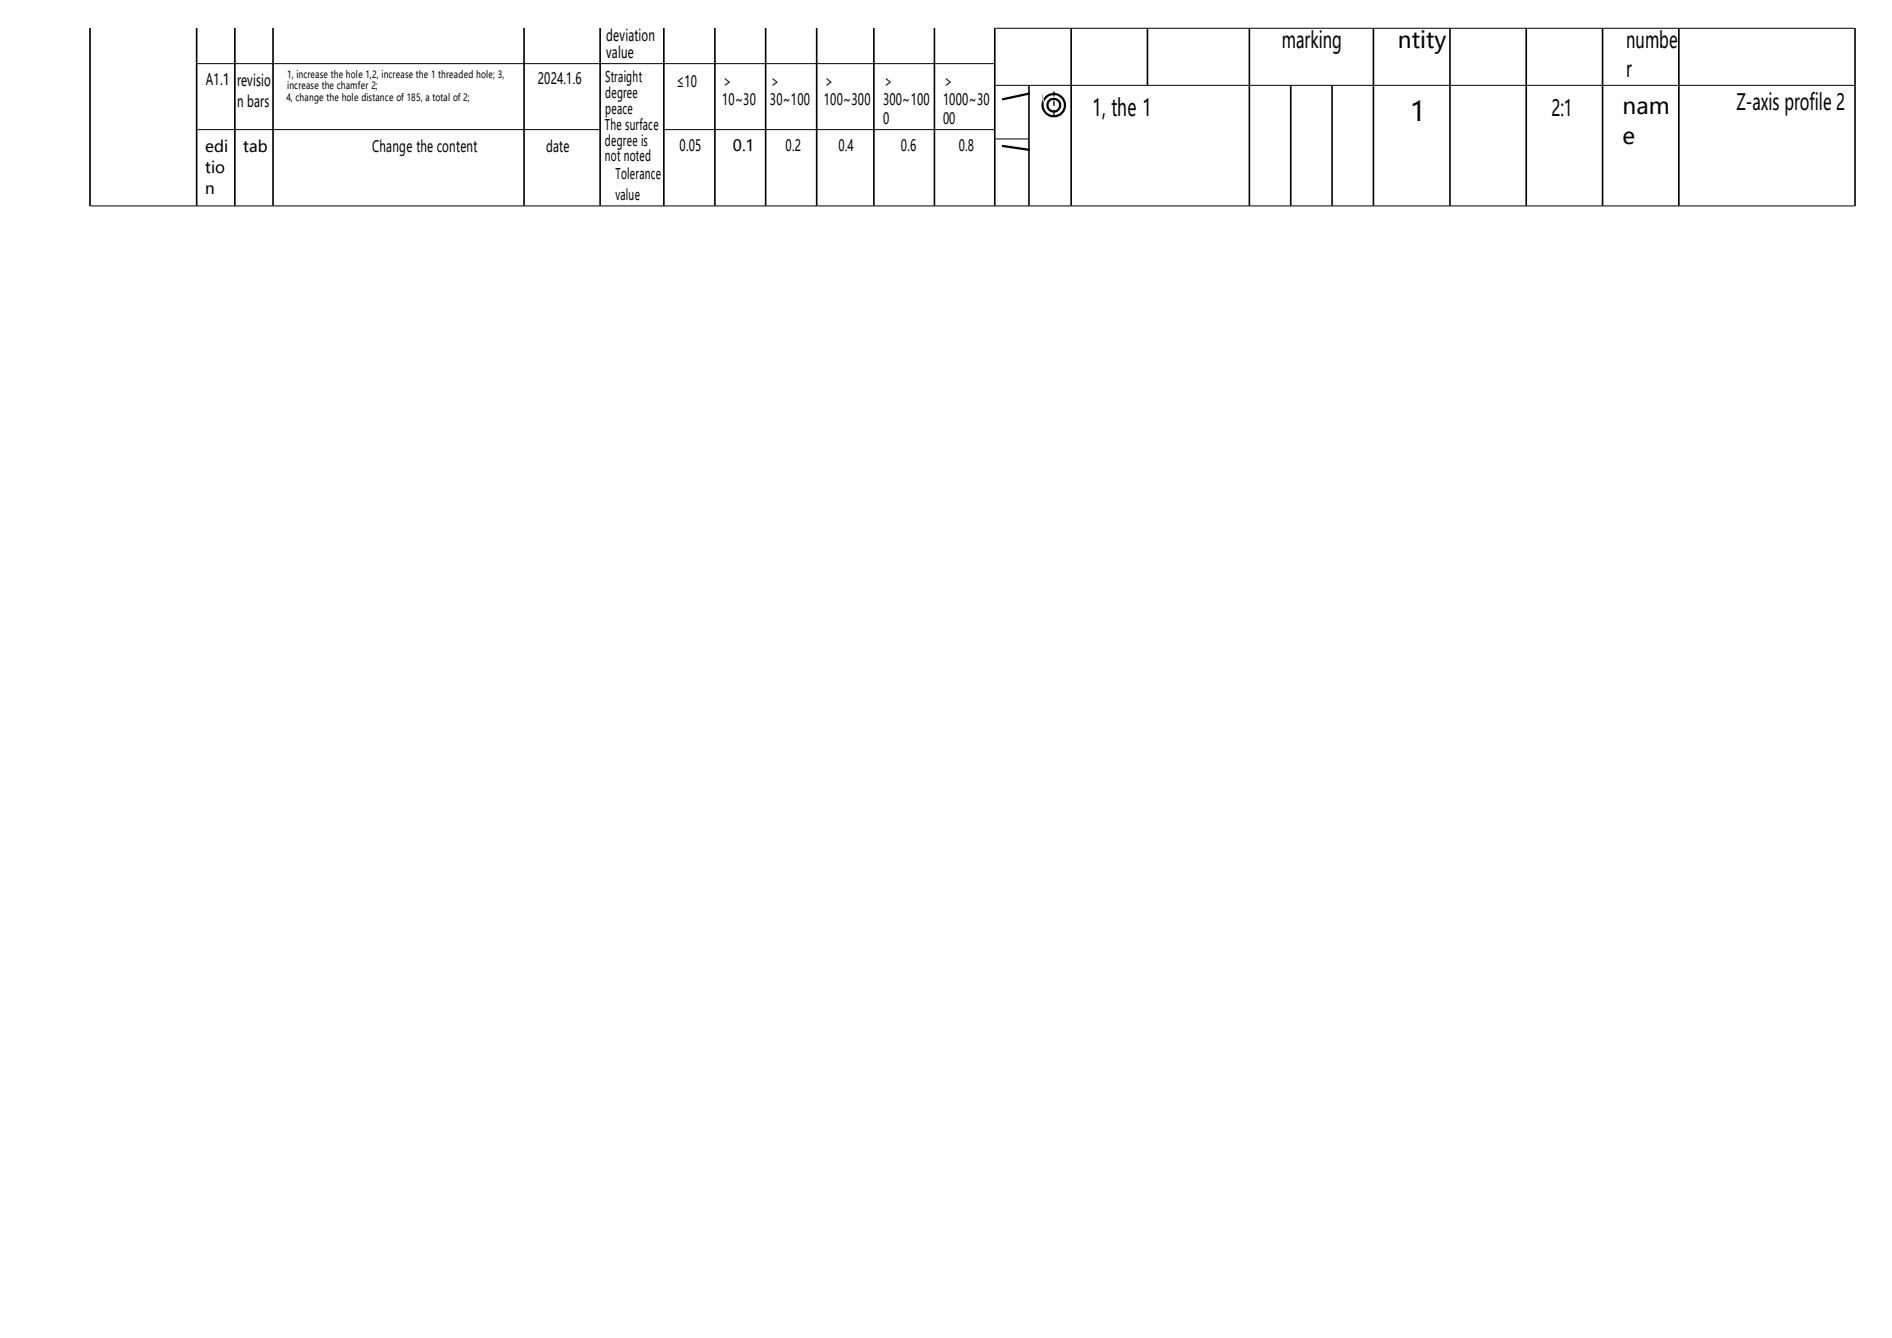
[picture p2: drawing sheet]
<svg xmlns="http://www.w3.org/2000/svg" width="297mm" height="210mm" viewBox="0 0 297 210" stroke-linecap="round" stroke-linejoin="round" font-family="sans-serif">
<g fill="#000">
<path d="M157.3 15.5l4.2-1a.17 .17 0 0 1 .2 .2 .17 .17 0 0 1-.1 .2l-4.1 .8a.17 .17 0 0 1-.2 0 .17 .17 0 0 1 0-.2zM157.3 22.8l4.2 .5a.17 .17 0 0 1 .2 .2 .17 .17 0 0 1-.2 .2l-4.1-.6-.1-.2z"/>
<path d="M165.4 14.3l.1 .1v.6l-.1 .2-.1-.2zM165.4 15.8l.1 .1v.6l-.1 .1-.1-.1zM165.4 17.3l.1 .1v.6l-.1 .1-.1-.1z"/>
<path d="M164.6 16.5a.85 .85 0 0 0 1.7 0 .85 .85 0 0 0-1.7 0zM164.2 16.5a1.2 1.2 0 0 1 2.4 0 1.2 1.2 0 0 1-2.4 0zM163.5 14.6l.4 1.7v.6l.4 .7 .3 .3 .5 .2 .7-.1 .6-.3 .4-.4 .2-.6v-.5l-.4-.7-.7-.5-.5-.1-.5 .1-.7 .5-.3 .5zM163.5 16.5a1.95 1.95 0 0 1 3.9 0 1.95 1.95 0 0 1-3.9 0z"/>
</g>
<path d="M31 10h125M156.3 4.4h134.8M156.3 13.4h134.8M14.3 32.3h276.8M31 20.3h63.1M104.3 20.3h51.7M156.3 21.8h5.1" fill="none" stroke="#000" stroke-width=".16"/>
<g fill="none" stroke="#000" stroke-width=".25">
<path d="M14.1 4.4v28M30.9 4.4v27.9M36.9 4.4v27.9M42.9 4.4v27.9M82.3 4.4v27.9M94.2 4.4v27.9M104.2 4.4v27.9M112.2 4.4v27.9M120.2 4.4v27.9M128.2 4.4v27.9M137.2 4.4v27.9M146.7 4.4v27.9"/>
<path d="M156.2 4.4v27.9M161.5 13.4v18.9M168.2 4.5v27.8M180.1 4.5v8.9M196.1 4.5v27.8M202.6 13.4v18.9M209.1 13.4v18.9M215.6 4.5v27.8M227.6 4.5v27.8M239.6 4.5v27.8M251.6 4.5v27.8M263.5 4.5v27.8"/>
<path d="M291.2 4.4v28"/>
</g>
<text font-size="4.2" x="221.4" y="18.9">1</text>
<text font-size="3.7" x="171.5" y="18.2">1, the 1</text>
<g font-size="3.5">
<text x="201.2" y="7.6">marking</text>
<text x="219.5" y="7.6">ntity</text>
<text x="255.3" y="7.6">numbe</text>
<text x="254.7" y="17.9">nam</text>
<text x="255.3" y="12">r</text>
<text x="272.6" y="17.3">Z-axis profile 2</text>
<text x="243.5" y="18.2">2:1</text>
<text x="254.7" y="22.6">e</text>
</g>
<g font-size="2.5">
<text x="95.2" y="6.4">deviation</text>
<text x="95.2" y="9.1">value</text>
<text x="32.3" y="13.4">A1.1</text>
<text x="37.2" y="13.4">revisio</text>
<text x="37.2" y="16.8">n bars</text>
<text x="84.4" y="13.2">2024.1.6</text>
<text x="106.2" y="13.6">≤10</text>
<text x="113.4" y="13.6">＞</text>
<text x="113.4" y="16.5">10~30</text>
<text x="120.9" y="13.6">＞</text>
<text x="120.9" y="16.5">30~100</text>
<text x="129.3" y="13.6">＞</text>
<text x="129.3" y="16.5">100~300</text>
<text x="138.6" y="13.6">＞</text>
<text x="138.6" y="16.5">300~100</text>
<text x="148" y="13.6">＞</text>
<text x="148" y="16.5">1000~30</text>
<text x="32.2" y="23.8">edi</text>
<text x="38.2" y="23.8">tab</text>
<text x="58.4" y="23.8">Change the content</text>
<text x="85.7" y="23.8">date</text>
<text x="106.7" y="23.7">0.05</text>
<text x="115.1" y="23.7">0.1</text>
<text x="123.3" y="23.7">0.2</text>
<text x="131.6" y="23.7">0.4</text>
<text x="138.6" y="19.4">0</text>
<text x="141.4" y="23.7">0.6</text>
<text x="148" y="19.4">00</text>
<text x="150.5" y="23.7">0.8</text>
<text x="32.2" y="27.2">tio</text>
<text x="32.2" y="30.5">n</text>
</g>
<g font-size="2.3">
<text x="95" y="12.9">Straight</text>
<text x="95" y="15.4">degree</text>
<text x="95" y="17.9">peace</text>
<text x="95" y="20.4">The surface</text>
<text x="95" y="22.9">degree is</text>
<text x="95" y="25.3">not noted</text>
<text x="96.6" y="28.1">Tolerance</text>
<text x="96.6" y="31.3">value</text>
</g>
<g font-size="1.6">
<text x="45" y="15.9">4, change the hole distance of 185, a total of 2;</text>
<text x="45.1" y="12.2">1, increase the hole 1,2, increase the 1 threaded hole; 3,</text>
<text x="45.1" y="13.9">increase the chamfer 2;</text>
</g>
</svg>
